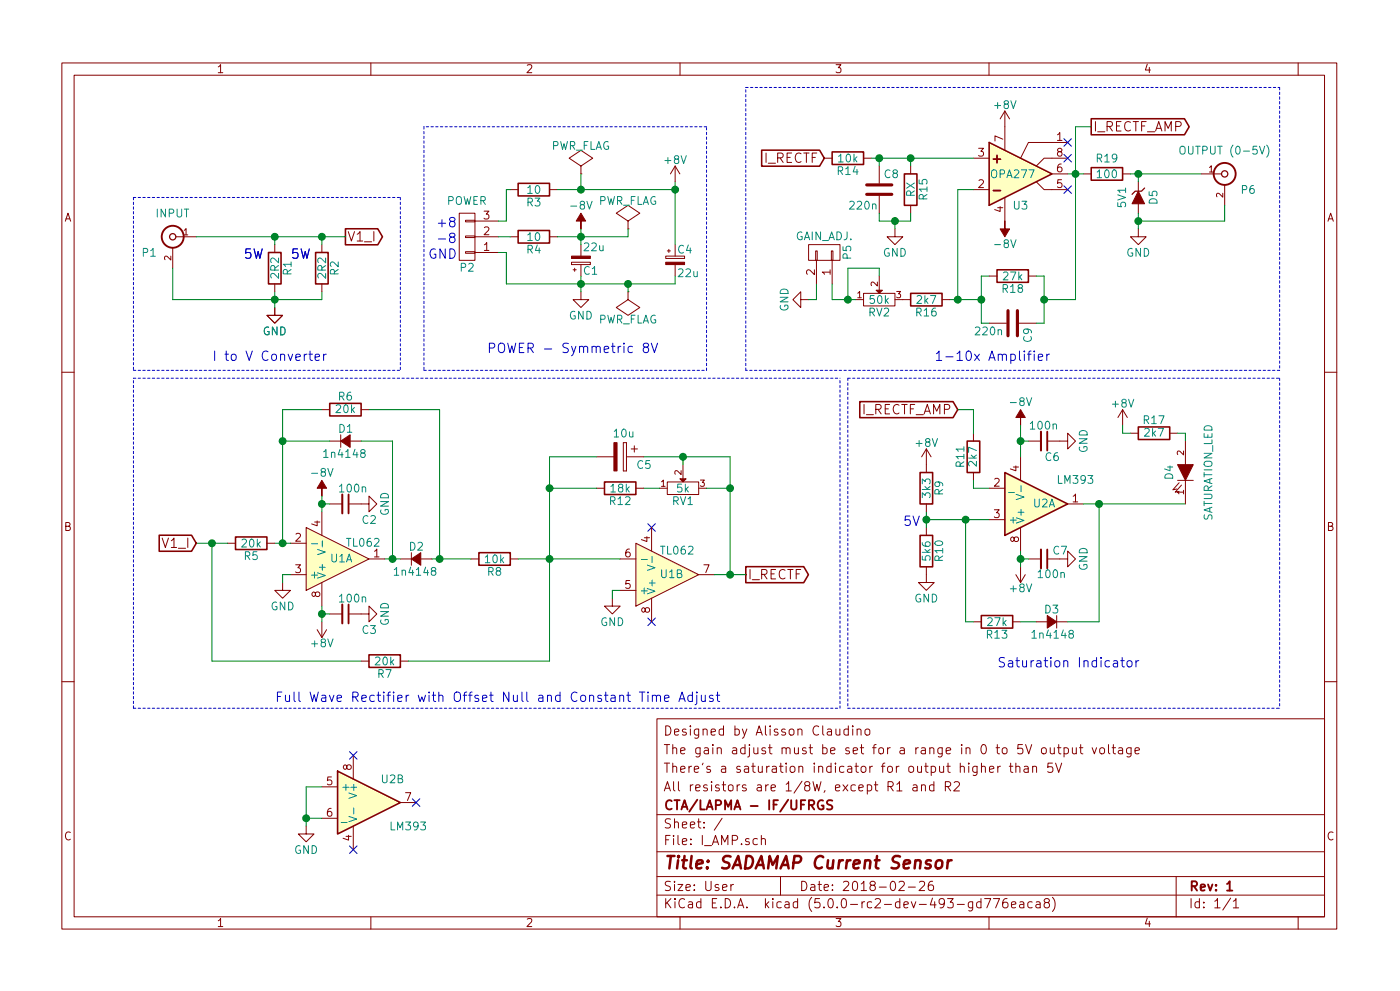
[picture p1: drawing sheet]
EESchema Schematic File Version 4
LIBS:I_AMP-cache
EELAYER 26 0
EELAYER END
$Descr User 8908 6299
encoding utf-8
Sheet 1 1
Title "SADAMAP Current Sensor"
Date "2018-02-26"
Rev "1"
Comp "CTA/LAPMA - IF/UFRGS"
Comment1 "All resistors are 1/8W, except R1 and R2"
Comment2 "There's a saturation indicator for output higher than 5V"
Comment3 "The gain adjust must be set for a range in 0 to 5V output voltage"
Comment4 "Designed by Alisson Claudino"
$EndDescr
$Comp
L I_AMP-rescue:GND #PWR01
U 1 1
P 1750 1950
F 0 "#PWR01" H 1750 1700 50  0001 C CNN
F 1 "GND" H 1750 1800 50  0000 C CNN
F 2 "" H 1750 1950 50  0000 C CNN
F 3 "" H 1750 1950 50  0000 C CNN
	1    1750 1950
	1    0    0    -1  
$EndComp
Text Notes 1550 1650 0    60   ~ 0
5W
Text Notes 1850 1650 0    60   ~ 0
5W
NoConn ~ 4150 3950
NoConn ~ 4150 3350
$Comp
L I_AMP-rescue:R R1
U 1 1
P 1750 1700
F 0 "R1" V 1830 1700 50  0000 C CNN
F 1 "2R2" V 1750 1700 50  0000 C CNN
F 2 "Resistors_THT:R_Axial_DIN0617_L17.0mm_D6.0mm_P20.32mm_Horizontal" V 1680 1700 50  0001 C CNN
F 3 "" H 1750 1700 50  0000 C CNN
	1    1750 1700
	1    0    0    -1  
$EndComp
$Comp
L I_AMP-rescue:R R2
U 1 1
P 2050 1700
F 0 "R2" V 2130 1700 50  0000 C CNN
F 1 "2R2" V 2050 1700 50  0000 C CNN
F 2 "Resistors_THT:R_Axial_DIN0617_L17.0mm_D6.0mm_P20.32mm_Horizontal" V 1980 1700 50  0001 C CNN
F 3 "" H 2050 1700 50  0000 C CNN
	1    2050 1700
	1    0    0    -1  
$EndComp
$Comp
L I_AMP-rescue:R R5
U 1 1
P 1600 3450
F 0 "R5" V 1680 3450 50  0000 C CNN
F 1 "20k" V 1600 3450 50  0000 C CNN
F 2 "w_pth_resistors:RC03" V 1530 3450 50  0001 C CNN
F 3 "" H 1600 3450 50  0000 C CNN
	1    1600 3450
	0    1    1    0   
$EndComp
$Comp
L I_AMP-rescue:GND #PWR02
U 1 1
P 1750 1950
F 0 "#PWR02" H 1750 1700 50  0001 C CNN
F 1 "GND" H 1750 1800 50  0000 C CNN
F 2 "" H 1750 1950 50  0000 C CNN
F 3 "" H 1750 1950 50  0000 C CNN
	1    1750 1950
	1    0    0    -1  
$EndComp
$Comp
L I_AMP-rescue:D_Small D1
U 1 1
P 2200 2800
F 0 "D1" H 2150 2880 50  0000 L CNN
F 1 "1n4148" H 2050 2720 50  0000 L CNN
F 2 "Diodes_THT:D_DO-35_SOD27_P7.62mm_Horizontal" V 2200 2800 50  0001 C CNN
F 3 "" V 2200 2800 50  0000 C CNN
	1    2200 2800
	1    0    0    -1  
$EndComp
$Comp
L I_AMP-rescue:R R6
U 1 1
P 2200 2600
F 0 "R6" V 2280 2600 50  0000 C CNN
F 1 "20k" V 2200 2600 50  0000 C CNN
F 2 "w_pth_resistors:RC03" V 2130 2600 50  0001 C CNN
F 3 "" H 2200 2600 50  0000 C CNN
	1    2200 2600
	0    1    -1   0   
$EndComp
$Comp
L I_AMP-rescue:GND #PWR03
U 1 1
P 1800 3700
F 0 "#PWR03" H 1800 3450 50  0001 C CNN
F 1 "GND" H 1800 3550 50  0000 C CNN
F 2 "" H 1800 3700 50  0000 C CNN
F 3 "" H 1800 3700 50  0000 C CNN
	1    1800 3700
	1    0    0    -1  
$EndComp
$Comp
L I_AMP-rescue:R R14
U 1 1
P 5400 1000
F 0 "R14" V 5480 1000 50  0000 C CNN
F 1 "10k" V 5400 1000 50  0000 C CNN
F 2 "w_pth_resistors:RC03" V 5330 1000 50  0001 C CNN
F 3 "" H 5400 1000 50  0000 C CNN
	1    5400 1000
	0    1    1    0   
$EndComp
$Comp
L I_AMP-rescue:C C8
U 1 1
P 5600 1200
F 0 "C8" H 5625 1300 50  0000 L CNN
F 1 "220n" H 5400 1100 50  0000 L CNN
F 2 "Capacitors_THT:C_Rect_L7.0mm_W2.5mm_P5.00mm" H 5638 1050 50  0001 C CNN
F 3 "" H 5600 1200 50  0000 C CNN
	1    5600 1200
	1    0    0    -1  
$EndComp
$Comp
L I_AMP-rescue:R R15
U 1 1
P 5800 1200
F 0 "R15" V 5880 1200 50  0000 C CNN
F 1 "RX" V 5800 1200 50  0000 C CNN
F 2 "w_pth_resistors:RC03" V 5730 1200 50  0001 C CNN
F 3 "" H 5800 1200 50  0000 C CNN
	1    5800 1200
	1    0    0    -1  
$EndComp
$Comp
L I_AMP-rescue:GND #PWR04
U 1 1
P 5700 1450
F 0 "#PWR04" H 5700 1200 50  0001 C CNN
F 1 "GND" H 5700 1300 50  0000 C CNN
F 2 "" H 5700 1450 50  0000 C CNN
F 3 "" H 5700 1450 50  0000 C CNN
	1    5700 1450
	1    0    0    -1  
$EndComp
$Comp
L I_AMP-rescue:+8V #PWR05
U 1 1
P 6400 800
F 0 "#PWR05" H 6400 650 50  0001 C CNN
F 1 "+8V" H 6400 940 50  0000 C CNN
F 2 "" H 6400 800 50  0000 C CNN
F 3 "" H 6400 800 50  0000 C CNN
	1    6400 800 
	1    0    0    -1  
$EndComp
$Comp
L I_AMP-rescue:GND #PWR06
U 1 1
P 3900 3800
F 0 "#PWR06" H 3900 3550 50  0001 C CNN
F 1 "GND" H 3900 3650 50  0000 C CNN
F 2 "" H 3900 3800 50  0000 C CNN
F 3 "" H 3900 3800 50  0000 C CNN
	1    3900 3800
	1    0    0    -1  
$EndComp
$Comp
L I_AMP-rescue:ZENERsmall D5
U 1 1
P 7250 1250
F 0 "D5" H 7250 1350 50  0000 C CNN
F 1 "5V1" H 7250 1150 50  0000 C CNN
F 2 "Diodes_THT:D_DO-41_SOD81_P7.62mm_Horizontal" H 7250 1250 50  0001 C CNN
F 3 "" H 7250 1250 50  0000 C CNN
	1    7250 1250
	0    1    1    0   
$EndComp
$Comp
L I_AMP-rescue:OPA177 U3
U 1 1
P 6500 1100
F 0 "U3" H 6500 900 50  0000 C CNN
F 1 "OPA277" H 6450 1100 50  0000 C CNN
F 2 "Housings_DIP:DIP-8_W7.62mm_Socket_LongPads" H 6400 1000 50  0001 C CNN
F 3 "" H 6500 1100 50  0000 C CNN
	1    6500 1100
	1    0    0    -1  
$EndComp
$Comp
L I_AMP-rescue:CP C5
U 1 1
P 3950 2900
F 0 "C5" V 4000 3000 50  0000 L CNN
F 1 "10u" V 3800 2850 50  0000 L CNN
F 2 "Capacitors_THT:CP_Radial_D5.0mm_P2.50mm" H 3988 2750 50  0001 C CNN
F 3 "" H 3950 2900 50  0000 C CNN
	1    3950 2900
	0    1    1    0   
$EndComp
$Comp
L I_AMP-rescue:R R12
U 1 1
P 3950 3100
F 0 "R12" V 4030 3100 50  0000 C CNN
F 1 "18k" V 3950 3100 50  0000 C CNN
F 2 "w_pth_resistors:RC03" V 3880 3100 50  0001 C CNN
F 3 "" H 3950 3100 50  0000 C CNN
	1    3950 3100
	0    1    1    0   
$EndComp
$Comp
L I_AMP-rescue:POT RV1
U 1 1
P 4350 3100
F 0 "RV1" H 4350 3020 50  0000 C CNN
F 1 "5k" H 4350 3100 50  0000 C CNN
F 2 "Potentiometers:Potentiometer_Alps_RK163_Single_Vertical" H 4350 3100 50  0001 C CNN
F 3 "" H 4350 3100 50  0000 C CNN
	1    4350 3100
	1    0    0    -1  
$EndComp
$Comp
L I_AMP-rescue:D_Small D2
U 1 1
P 2650 3550
F 0 "D2" H 2600 3630 50  0000 L CNN
F 1 "1n4148" H 2500 3470 50  0000 L CNN
F 2 "Diodes_THT:D_DO-35_SOD27_P7.62mm_Horizontal" V 2650 3550 50  0001 C CNN
F 3 "" V 2650 3550 50  0000 C CNN
	1    2650 3550
	1    0    0    -1  
$EndComp
$Comp
L I_AMP-rescue:R R8
U 1 1
P 3150 3550
F 0 "R8" V 3230 3550 50  0000 C CNN
F 1 "10k" V 3150 3550 50  0000 C CNN
F 2 "w_pth_resistors:RC03" V 3080 3550 50  0001 C CNN
F 3 "" H 3150 3550 50  0000 C CNN
	1    3150 3550
	0    1    1    0   
$EndComp
$Comp
L I_AMP-rescue:GND #PWR07
U 1 1
P 2300 3200
F 0 "#PWR07" H 2300 2950 50  0001 C CNN
F 1 "GND" H 2300 3050 50  0000 C CNN
F 2 "" H 2300 3200 50  0000 C CNN
F 3 "" H 2300 3200 50  0000 C CNN
	1    2300 3200
	0    -1   -1   0   
$EndComp
$Comp
L I_AMP-rescue:-8V #PWR18
U 1 1
P 6400 1400
F 0 "#PWR18" H 6400 1500 50  0001 C CNN
F 1 "-8V" H 6400 1550 50  0000 C CNN
F 2 "" H 6400 1400 50  0000 C CNN
F 3 "" H 6400 1400 50  0000 C CNN
	1    6400 1400
	1    0    0    1   
$EndComp
$Comp
L I_AMP-rescue:R R18
U 1 1
P 6450 1750
F 0 "R18" V 6530 1750 50  0000 C CNN
F 1 "27k" V 6450 1750 50  0000 C CNN
F 2 "w_pth_resistors:RC03" V 6380 1750 50  0001 C CNN
F 3 "" H 6450 1750 50  0000 C CNN
	1    6450 1750
	0    1    1    0   
$EndComp
$Comp
L I_AMP-rescue:C C9
U 1 1
P 6450 2050
F 0 "C9" H 6475 2150 50  0000 L CNN
F 1 "220n" V 6500 1800 50  0000 L CNN
F 2 "Capacitors_THT:C_Rect_L7.0mm_W2.5mm_P5.00mm" H 6488 1900 50  0001 C CNN
F 3 "" H 6450 2050 50  0000 C CNN
	1    6450 2050
	0    1    1    0   
$EndComp
$Comp
L I_AMP-rescue:GND #PWR08
U 1 1
P 7250 1450
F 0 "#PWR08" H 7250 1200 50  0001 C CNN
F 1 "GND" H 7250 1300 50  0000 C CNN
F 2 "" H 7250 1450 50  0000 C CNN
F 3 "" H 7250 1450 50  0000 C CNN
	1    7250 1450
	1    0    0    -1  
$EndComp
$Comp
L I_AMP-rescue:R R19
U 1 1
P 7050 1100
F 0 "R19" V 6950 1100 50  0000 C CNN
F 1 "100" V 7050 1100 50  0000 C CNN
F 2 "w_pth_resistors:RC03" V 6980 1100 50  0001 C CNN
F 3 "" H 7050 1100 50  0000 C CNN
	1    7050 1100
	0    1    1    0   
$EndComp
$Comp
L I_AMP-rescue:TL062 U1
U 2 1
P 4250 3650
F 0 "U1" H 4200 3650 50  0000 L CNN
F 1 "TL062" H 4200 3500 50  0000 L CNN
F 2 "Housings_DIP:DIP-8_W7.62mm_Socket_LongPads" H 4250 3650 50  0001 C CNN
F 3 "" H 4250 3650 50  0000 C CNN
	2    4250 3650
	1    0    0    1   
$EndComp
$Comp
L I_AMP-rescue:C_Small C2
U 1 1
P 2200 3200
F 0 "C2" V 2300 3300 50  0000 L CNN
F 1 "100n" V 2100 3150 50  0000 L CNN
F 2 "Capacitors_THT:C_Rect_L7.0mm_W2.5mm_P5.00mm" H 2200 3200 50  0001 C CNN
F 3 "" H 2200 3200 50  0000 C CNN
	1    2200 3200
	0    1    1    0   
$EndComp
$Comp
L I_AMP-rescue:-8V #PWR5
U 1 1
P 2050 3150
F 0 "#PWR5" H 2050 3250 50  0001 C CNN
F 1 "-8V" H 2050 3300 50  0000 C CNN
F 2 "" H 2050 3150 50  0000 C CNN
F 3 "" H 2050 3150 50  0000 C CNN
	1    2050 3150
	1    0    0    -1  
$EndComp
$Comp
L I_AMP-rescue:BNC P1
U 1 1
P 1100 1500
F 0 "P1" H 1250 1400 50  0000 C CNN
F 1 "INPUT" H 1100 1650 50  0000 C CNN
F 2 "Connectors:bnc-ci" H 1100 1500 50  0001 C CNN
F 3 "" H 1100 1500 50  0000 C CNN
	1    1100 1500
	-1   0    0    -1  
$EndComp
$Comp
L I_AMP-rescue:BNC P6
U 1 1
P 7800 1100
F 0 "P6" H 7950 1000 50  0000 C CNN
F 1 "OUTPUT (0-5V)" H 7800 1250 50  0000 C CNN
F 2 "Connectors:bnc-ci" H 7800 1100 50  0001 C CNN
F 3 "" H 7800 1100 50  0000 C CNN
	1    7800 1100
	1    0    0    -1  
$EndComp
$Comp
L I_AMP-rescue:GND #PWR09
U 1 1
P 2300 3900
F 0 "#PWR09" H 2300 3650 50  0001 C CNN
F 1 "GND" H 2300 3750 50  0000 C CNN
F 2 "" H 2300 3900 50  0000 C CNN
F 3 "" H 2300 3900 50  0000 C CNN
	1    2300 3900
	0    -1   -1   0   
$EndComp
$Comp
L I_AMP-rescue:C_Small C3
U 1 1
P 2200 3900
F 0 "C3" V 2300 4000 50  0000 L CNN
F 1 "100n" V 2100 3850 50  0000 L CNN
F 2 "Capacitors_THT:C_Rect_L7.0mm_W2.5mm_P5.00mm" H 2200 3900 50  0001 C CNN
F 3 "" H 2200 3900 50  0000 C CNN
	1    2200 3900
	0    1    1    0   
$EndComp
$Comp
L I_AMP-rescue:TL062 U1
U 1 1
P 2150 3550
F 0 "U1" H 2100 3550 50  0000 L CNN
F 1 "TL062" H 2200 3450 50  0000 L CNN
F 2 "Housings_DIP:DIP-8_W7.62mm_Socket_LongPads" H 2150 3550 50  0001 C CNN
F 3 "" H 2150 3550 50  0000 C CNN
	1    2150 3550
	1    0    0    1   
$EndComp
$Comp
L I_AMP-rescue:+8V #PWR010
U 1 1
P 2050 3950
F 0 "#PWR010" H 2050 3800 50  0001 C CNN
F 1 "+8V" H 2050 4090 50  0000 C CNN
F 2 "" H 2050 3950 50  0000 C CNN
F 3 "" H 2050 3950 50  0000 C CNN
	1    2050 3950
	-1   0    0    1   
$EndComp
$Comp
L I_AMP-rescue:LM393 U2
U 1 1
P 6600 3200
F 0 "U2" H 6650 3200 50  0000 C CNN
F 1 "LM393" H 6850 3050 50  0000 C CNN
F 2 "Housings_DIP:DIP-8_W7.62mm_Socket_LongPads" H 6600 3200 50  0001 C CNN
F 3 "" H 6600 3200 50  0000 C CNN
	1    6600 3200
	1    0    0    1   
$EndComp
$Comp
L I_AMP-rescue:LM393 U2
U 2 1
P 2350 5100
F 0 "U2" H 2500 5250 50  0000 C CNN
F 1 "LM393" H 2600 4950 50  0000 C CNN
F 2 "Housings_DIP:DIP-8_W7.62mm_Socket_LongPads" H 2350 5100 50  0001 C CNN
F 3 "" H 2350 5100 50  0000 C CNN
	2    2350 5100
	1    0    0    -1  
$EndComp
$Comp
L I_AMP-rescue:R R11
U 1 1
P 6200 2900
F 0 "R11" V 6280 2900 50  0000 C CNN
F 1 "2k7" V 6200 2900 50  0000 C CNN
F 2 "w_pth_resistors:RC03" V 6130 2900 50  0001 C CNN
F 3 "" H 6200 2900 50  0000 C CNN
	1    6200 2900
	-1   0    0    1   
$EndComp
$Comp
L I_AMP-rescue:C_Small C6
U 1 1
P 6650 2800
F 0 "C6" V 6750 2800 50  0000 L CNN
F 1 "100n" V 6550 2700 50  0000 L CNN
F 2 "Capacitors_THT:C_Rect_L7.0mm_W2.5mm_P5.00mm" H 6650 2800 50  0001 C CNN
F 3 "" H 6650 2800 50  0000 C CNN
	1    6650 2800
	0    1    1    0   
$EndComp
$Comp
L I_AMP-rescue:GND #PWR011
U 1 1
P 6750 2800
F 0 "#PWR011" H 6750 2550 50  0001 C CNN
F 1 "GND" H 6750 2650 50  0000 C CNN
F 2 "" H 6750 2800 50  0000 C CNN
F 3 "" H 6750 2800 50  0000 C CNN
	1    6750 2800
	0    -1   -1   0   
$EndComp
$Comp
L I_AMP-rescue:-8V #PWR19
U 1 1
P 6500 2700
F 0 "#PWR19" H 6500 2800 50  0001 C CNN
F 1 "-8V" H 6500 2850 50  0000 C CNN
F 2 "" H 6500 2700 50  0000 C CNN
F 3 "" H 6500 2700 50  0000 C CNN
	1    6500 2700
	1    0    0    -1  
$EndComp
$Comp
L I_AMP-rescue:R R9
U 1 1
P 5900 3100
F 0 "R9" V 5980 3100 50  0000 C CNN
F 1 "3k3" V 5900 3100 50  0000 C CNN
F 2 "w_pth_resistors:RC03" V 5830 3100 50  0001 C CNN
F 3 "" H 5900 3100 50  0000 C CNN
	1    5900 3100
	1    0    0    -1  
$EndComp
$Comp
L I_AMP-rescue:R R10
U 1 1
P 5900 3500
F 0 "R10" V 5980 3500 50  0000 C CNN
F 1 "5k6" V 5900 3500 50  0000 C CNN
F 2 "w_pth_resistors:RC03" V 5830 3500 50  0001 C CNN
F 3 "" H 5900 3500 50  0000 C CNN
	1    5900 3500
	1    0    0    -1  
$EndComp
$Comp
L I_AMP-rescue:+8V #PWR012
U 1 1
P 6500 3600
F 0 "#PWR012" H 6500 3450 50  0001 C CNN
F 1 "+8V" H 6500 3740 50  0000 C CNN
F 2 "" H 6500 3600 50  0000 C CNN
F 3 "" H 6500 3600 50  0000 C CNN
	1    6500 3600
	1    0    0    1   
$EndComp
$Comp
L I_AMP-rescue:C_Small C7
U 1 1
P 6650 3550
F 0 "C7" V 6700 3600 50  0000 L CNN
F 1 "100n" V 6550 3500 50  0000 L CNN
F 2 "Capacitors_THT:C_Rect_L7.0mm_W2.5mm_P5.00mm" H 6650 3550 50  0001 C CNN
F 3 "" H 6650 3550 50  0000 C CNN
	1    6650 3550
	0    1    -1   0   
$EndComp
$Comp
L I_AMP-rescue:GND #PWR013
U 1 1
P 6750 3550
F 0 "#PWR013" H 6750 3300 50  0001 C CNN
F 1 "GND" H 6750 3400 50  0000 C CNN
F 2 "" H 6750 3550 50  0000 C CNN
F 3 "" H 6750 3550 50  0000 C CNN
	1    6750 3550
	0    -1   1    0   
$EndComp
$Comp
L I_AMP-rescue:+8V #PWR014
U 1 1
P 5900 2950
F 0 "#PWR014" H 5900 2800 50  0001 C CNN
F 1 "+8V" H 5900 3090 50  0000 C CNN
F 2 "" H 5900 2950 50  0000 C CNN
F 3 "" H 5900 2950 50  0000 C CNN
	1    5900 2950
	-1   0    0    -1  
$EndComp
$Comp
L I_AMP-rescue:GND #PWR015
U 1 1
P 5900 3650
F 0 "#PWR015" H 5900 3400 50  0001 C CNN
F 1 "GND" H 5900 3500 50  0000 C CNN
F 2 "" H 5900 3650 50  0000 C CNN
F 3 "" H 5900 3650 50  0000 C CNN
	1    5900 3650
	-1   0    0    -1  
$EndComp
$Comp
L I_AMP-rescue:R R13
U 1 1
P 6350 3950
F 0 "R13" V 6430 3950 50  0000 C CNN
F 1 "27k" V 6350 3950 50  0000 C CNN
F 2 "w_pth_resistors:RC03" V 6280 3950 50  0001 C CNN
F 3 "" H 6350 3950 50  0000 C CNN
	1    6350 3950
	0    1    1    0   
$EndComp
$Comp
L I_AMP-rescue:D_Small D3
U 1 1
P 6700 3950
F 0 "D3" H 6650 4030 50  0000 L CNN
F 1 "1n4148" H 6550 3870 50  0000 L CNN
F 2 "Diodes_THT:D_DO-35_SOD27_P7.62mm_Horizontal" V 6700 3950 50  0001 C CNN
F 3 "" V 6700 3950 50  0000 C CNN
	1    6700 3950
	-1   0    0    -1  
$EndComp
$Comp
L I_AMP-rescue:LED D4
U 1 1
P 7550 3000
F 0 "D4" H 7550 2900 50  0000 C CNN
F 1 "SATURATION_LED" H 7550 3150 50  0000 C CNN
F 2 "LEDs:LED_D5.0mm" H 7550 3000 50  0001 C CNN
F 3 "" H 7550 3000 50  0000 C CNN
	1    7550 3000
	0    1    -1   0   
$EndComp
$Comp
L I_AMP-rescue:R R17
U 1 1
P 7350 2750
F 0 "R17" V 7430 2750 50  0000 C CNN
F 1 "2k7" V 7350 2750 50  0000 C CNN
F 2 "w_pth_resistors:RC03" V 7280 2750 50  0001 C CNN
F 3 "" H 7350 2750 50  0000 C CNN
	1    7350 2750
	0    -1   -1   0   
$EndComp
$Comp
L I_AMP-rescue:+8V #PWR016
U 1 1
P 7150 2700
F 0 "#PWR016" H 7150 2550 50  0001 C CNN
F 1 "+8V" H 7150 2840 50  0000 C CNN
F 2 "" H 7150 2700 50  0000 C CNN
F 3 "" H 7150 2700 50  0000 C CNN
	1    7150 2700
	-1   0    0    -1  
$EndComp
$Comp
L I_AMP-rescue:GND #PWR017
U 1 1
P 1950 5250
F 0 "#PWR017" H 1950 5000 50  0001 C CNN
F 1 "GND" H 1950 5100 50  0000 C CNN
F 2 "" H 1950 5250 50  0000 C CNN
F 3 "" H 1950 5250 50  0000 C CNN
	1    1950 5250
	1    0    0    -1  
$EndComp
NoConn ~ 2250 4800
NoConn ~ 2250 5400
NoConn ~ 2650 5100
$Comp
L I_AMP-rescue:R R3
U 1 1
P 3400 1200
F 0 "R3" V 3480 1200 50  0000 C CNN
F 1 "10" V 3400 1200 50  0000 C CNN
F 2 "Resistors_THT:R_Axial_DIN0309_L9.0mm_D3.2mm_P12.70mm_Horizontal" V 3330 1200 50  0001 C CNN
F 3 "" H 3400 1200 50  0000 C CNN
	1    3400 1200
	0    1    1    0   
$EndComp
$Comp
L I_AMP-rescue:R R4
U 1 1
P 3400 1500
F 0 "R4" V 3480 1500 50  0000 C CNN
F 1 "10" V 3400 1500 50  0000 C CNN
F 2 "Resistors_THT:R_Axial_DIN0309_L9.0mm_D3.2mm_P12.70mm_Horizontal" V 3330 1500 50  0001 C CNN
F 3 "" H 3400 1500 50  0000 C CNN
	1    3400 1500
	0    1    1    0   
$EndComp
$Comp
L I_AMP-rescue:CP_Small C1
U 1 1
P 3700 1650
F 0 "C1" H 3710 1720 50  0000 L CNN
F 1 "22u" H 3710 1570 50  0000 L CNN
F 2 "Capacitors_THT:CP_Radial_D5.0mm_P2.50mm" H 3700 1650 50  0001 C CNN
F 3 "" H 3700 1650 50  0000 C CNN
	1    3700 1650
	1    0    0    1   
$EndComp
$Comp
L I_AMP-rescue:CP_Small C4
U 1 1
P 4300 1650
F 0 "C4" H 4310 1720 50  0000 L CNN
F 1 "22u" H 4310 1570 50  0000 L CNN
F 2 "Capacitors_THT:CP_Radial_D5.0mm_P2.50mm" H 4300 1650 50  0001 C CNN
F 3 "" H 4300 1650 50  0000 C CNN
	1    4300 1650
	1    0    0    -1  
$EndComp
$Comp
L I_AMP-rescue:GND #PWR018
U 1 1
P 3700 1850
F 0 "#PWR018" H 3700 1600 50  0001 C CNN
F 1 "GND" H 3700 1700 50  0000 C CNN
F 2 "" H 3700 1850 50  0000 C CNN
F 3 "" H 3700 1850 50  0000 C CNN
	1    3700 1850
	1    0    0    -1  
$EndComp
$Comp
L I_AMP-rescue:+8V #PWR019
U 1 1
P 4300 1150
F 0 "#PWR019" H 4300 1000 50  0001 C CNN
F 1 "+8V" H 4300 1290 50  0000 C CNN
F 2 "" H 4300 1150 50  0000 C CNN
F 3 "" H 4300 1150 50  0000 C CNN
	1    4300 1150
	1    0    0    -1  
$EndComp
$Comp
L I_AMP-rescue:-8V #PWR9
U 1 1
P 3700 1450
F 0 "#PWR9" H 3700 1550 50  0001 C CNN
F 1 "-8V" H 3700 1600 50  0000 C CNN
F 2 "" H 3700 1450 50  0000 C CNN
F 3 "" H 3700 1450 50  0000 C CNN
	1    3700 1450
	1    0    0    -1  
$EndComp
$Comp
L I_AMP-rescue:PWR_FLAG #FLG020
U 1 1
P 3700 1100
F 0 "#FLG020" H 3700 1195 50  0001 C CNN
F 1 "PWR_FLAG" H 3700 1280 50  0000 C CNN
F 2 "" H 3700 1100 50  0000 C CNN
F 3 "" H 3700 1100 50  0000 C CNN
	1    3700 1100
	1    0    0    -1  
$EndComp
$Comp
L I_AMP-rescue:PWR_FLAG #FLG021
U 1 1
P 4000 1450
F 0 "#FLG021" H 4000 1545 50  0001 C CNN
F 1 "PWR_FLAG" H 4000 1630 50  0000 C CNN
F 2 "" H 4000 1450 50  0000 C CNN
F 3 "" H 4000 1450 50  0000 C CNN
	1    4000 1450
	1    0    0    -1  
$EndComp
$Comp
L I_AMP-rescue:PWR_FLAG #FLG022
U 1 1
P 4000 1850
F 0 "#FLG022" H 4000 1945 50  0001 C CNN
F 1 "PWR_FLAG" H 4000 2030 50  0000 C CNN
F 2 "" H 4000 1850 50  0000 C CNN
F 3 "" H 4000 1850 50  0000 C CNN
	1    4000 1850
	1    0    0    1   
$EndComp
Text Notes 3100 2250 0    60   ~ 0
POWER - Symmetric 8V\n
Text Notes 6350 4250 0    60   ~ 0
Saturation Indicator
Text Notes 1350 2300 0    60   ~ 0
I to V Converter\n
Wire Wire Line
	1250 1500 1750 1500
Wire Wire Line
	1250 3450 1350 3450
Wire Wire Line
	2050 1500 2050 1550
Wire Wire Line
	1750 1500 1750 1550
Connection ~ 2050 1500
Connection ~ 1750 1500
Wire Wire Line
	1100 1700 1100 1900
Wire Wire Line
	1100 1900 1750 1900
Wire Wire Line
	2050 1900 2050 1850
Wire Wire Line
	1750 1850 1750 1900
Connection ~ 1750 1900
Wire Wire Line
	1750 3450 1800 3450
Wire Wire Line
	2450 3550 2500 3550
Wire Wire Line
	2750 3550 2800 3550
Wire Wire Line
	2300 2800 2500 2800
Wire Wire Line
	2500 2800 2500 3550
Connection ~ 2500 3550
Wire Wire Line
	2100 2800 1800 2800
Wire Wire Line
	1800 2600 1800 2800
Connection ~ 1800 3450
Wire Wire Line
	3300 3550 3500 3550
Wire Wire Line
	3500 2900 3500 3100
Wire Wire Line
	1350 4200 1350 3450
Connection ~ 1350 3450
Wire Wire Line
	2350 2600 2800 2600
Wire Wire Line
	2800 2600 2800 3550
Connection ~ 2800 3550
Wire Wire Line
	2050 2600 1800 2600
Connection ~ 1800 2800
Wire Wire Line
	1800 3700 1800 3650
Wire Wire Line
	1800 3650 1850 3650
Wire Wire Line
	2050 3150 2050 3200
Wire Wire Line
	2050 3200 2100 3200
Connection ~ 2050 3200
Connection ~ 3500 3550
Wire Wire Line
	3500 2900 3800 2900
Wire Wire Line
	3800 3100 3500 3100
Connection ~ 3500 3100
Wire Wire Line
	4100 3100 4200 3100
Wire Wire Line
	4100 2900 4350 2900
Wire Wire Line
	4350 2900 4350 2950
Wire Wire Line
	4650 2900 4650 3100
Wire Wire Line
	4550 3650 4650 3650
Connection ~ 4350 2900
Wire Wire Line
	4500 3100 4650 3100
Connection ~ 4650 3100
Connection ~ 4650 3650
Wire Wire Line
	5550 1000 5600 1000
Wire Wire Line
	5600 1000 5600 1050
Wire Wire Line
	5800 1000 5800 1050
Connection ~ 5600 1000
Wire Wire Line
	5600 1350 5600 1400
Wire Wire Line
	5600 1400 5700 1400
Wire Wire Line
	5800 1400 5800 1350
Wire Wire Line
	5700 1450 5700 1400
Connection ~ 5700 1400
Connection ~ 5800 1000
Wire Wire Line
	3900 3800 3900 3750
Wire Wire Line
	3900 3750 3950 3750
Wire Wire Line
	6250 2050 6300 2050
Wire Wire Line
	6250 1750 6250 1900
Wire Wire Line
	6250 1750 6300 1750
Wire Wire Line
	6050 1900 6100 1900
Wire Wire Line
	6100 1200 6100 1900
Wire Wire Line
	6100 1200 6200 1200
Connection ~ 6250 1900
Wire Wire Line
	6600 1750 6650 1750
Wire Wire Line
	6650 1750 6650 1900
Wire Wire Line
	6650 2050 6600 2050
Connection ~ 6650 1900
Wire Wire Line
	7200 1100 7250 1100
Wire Wire Line
	7250 1100 7250 1150
Connection ~ 7250 1100
Wire Wire Line
	7250 1350 7250 1400
Wire Wire Line
	7250 1400 7800 1400
Wire Wire Line
	7800 1400 7800 1300
Connection ~ 7250 1400
Wire Wire Line
	2050 3900 2100 3900
Connection ~ 2050 3900
Wire Wire Line
	2050 3850 2050 3900
Wire Wire Line
	6200 3050 6200 3100
Wire Wire Line
	6200 3100 6300 3100
Wire Wire Line
	6500 2800 6550 2800
Connection ~ 6500 2800
Wire Wire Line
	6500 2700 6500 2800
Wire Wire Line
	6200 2750 6200 2600
Wire Wire Line
	6550 3550 6500 3550
Wire Wire Line
	6500 3500 6500 3550
Connection ~ 6500 3550
Wire Wire Line
	5900 3250 5900 3300
Wire Wire Line
	5900 3300 6150 3300
Connection ~ 5900 3300
Wire Wire Line
	6800 3950 7000 3950
Wire Wire Line
	6500 3950 6600 3950
Wire Wire Line
	6200 3950 6150 3950
Wire Wire Line
	6150 3950 6150 3300
Connection ~ 6150 3300
Wire Wire Line
	7550 2800 7550 2750
Wire Wire Line
	7550 2750 7500 2750
Wire Wire Line
	7150 2700 7150 2750
Wire Wire Line
	7150 2750 7200 2750
Wire Wire Line
	2050 5000 1950 5000
Wire Wire Line
	1950 5000 1950 5200
Wire Wire Line
	1950 5200 2050 5200
Connection ~ 1950 5200
Wire Wire Line
	3700 1450 3700 1500
Wire Wire Line
	3550 1500 3700 1500
Wire Wire Line
	4300 1150 4300 1200
Wire Wire Line
	3550 1200 3700 1200
Wire Wire Line
	3700 1750 3700 1800
Wire Wire Line
	3225 1800 3700 1800
Wire Wire Line
	4300 1800 4300 1750
Connection ~ 3700 1800
Connection ~ 4300 1200
Wire Wire Line
	3700 1100 3700 1200
Connection ~ 3700 1200
Wire Wire Line
	4000 1500 4000 1450
Connection ~ 3700 1500
Wire Wire Line
	4000 1850 4000 1800
Connection ~ 4000 1800
Wire Notes Line
	2700 2350 4500 2350
Wire Notes Line
	4500 2350 4500 800 
Wire Notes Line
	4500 800  2700 800 
Wire Notes Line
	2700 800  2700 2350
Wire Notes Line
	850  2400 5350 2400
$Comp
L I_AMP-rescue:R R16
U 1 1
P 5900 1900
F 0 "R16" V 5980 1900 50  0000 C CNN
F 1 "2k7" V 5900 1900 50  0000 C CNN
F 2 "w_pth_resistors:RC03" V 5830 1900 50  0001 C CNN
F 3 "" H 5900 1900 50  0000 C CNN
	1    5900 1900
	0    1    1    0   
$EndComp
$Comp
L I_AMP-rescue:POT RV2
U 1 1
P 5600 1900
F 0 "RV2" H 5600 1820 50  0000 C CNN
F 1 "50k" H 5600 1900 50  0000 C CNN
F 2 "Potentiometers:Potentiometer_Alps_RK163_Single_Vertical" H 5600 1900 50  0001 C CNN
F 3 "" H 5600 1900 50  0000 C CNN
	1    5600 1900
	1    0    0    -1  
$EndComp
Wire Wire Line
	5600 1750 5600 1700
Connection ~ 6100 1900
$Comp
L I_AMP-rescue:CONN_01X02 P5
U 1 1
P 5250 1600
F 0 "P5" H 5250 1750 50  0000 C CNN
F 1 "GAIN_ADJ." V 5350 1600 50  0000 C CNN
F 2 "w_pin_strip:pin_strip_2mm_2" H 5250 1600 50  0001 C CNN
F 3 "" H 5250 1600 50  0000 C CNN
	1    5250 1600
	0    1    -1   0   
$EndComp
$Comp
L I_AMP-rescue:GND #PWR023
U 1 1
P 5150 1900
F 0 "#PWR023" H 5150 1650 50  0001 C CNN
F 1 "GND" H 5150 1750 50  0000 C CNN
F 2 "" H 5150 1900 50  0000 C CNN
F 3 "" H 5150 1900 50  0000 C CNN
	1    5150 1900
	0    1    1    0   
$EndComp
Wire Wire Line
	5300 1800 5300 1900
Wire Wire Line
	5300 1900 5400 1900
Wire Wire Line
	5150 1900 5200 1900
Wire Wire Line
	5200 1900 5200 1800
Text Notes 5950 2300 0    60   ~ 0
1-10x Amplifier\n
NoConn ~ 6800 900 
NoConn ~ 6800 1000
NoConn ~ 6800 1200
Wire Wire Line
	6800 1100 6850 1100
Connection ~ 6850 1100
$Comp
L I_AMP-rescue:R R7
U 1 1
P 2450 4200
F 0 "R7" V 2530 4200 50  0000 C CNN
F 1 "20k" V 2450 4200 50  0000 C CNN
F 2 "w_pth_resistors:RC03" V 2380 4200 50  0001 C CNN
F 3 "" H 2450 4200 50  0000 C CNN
	1    2450 4200
	0    1    1    0   
$EndComp
Wire Wire Line
	2300 4200 1350 4200
Wire Wire Line
	3500 4200 2600 4200
Wire Wire Line
	5600 1700 5400 1700
Wire Wire Line
	5400 1700 5400 1900
Connection ~ 5400 1900
Connection ~ 7000 3200
Wire Wire Line
	7000 3950 7000 3200
Wire Wire Line
	6900 3200 7000 3200
Wire Notes Line
	5400 2400 8150 2400
Wire Notes Line
	8150 2400 8150 4500
Text GLabel 2200 1500 2    60   Output ~ 0
V1_I
Text GLabel 1250 3450 0    60   Input ~ 0
V1_I
Wire Notes Line
	850  2350 2550 2350
Wire Notes Line
	850  1250 2550 1250
Wire Notes Line
	850  1250 850  2350
Text Notes 1750 4650 0    60   ~ 0
Full Wave Rectifier with Offset Null and Constant Time Adjust\n\n\n
Wire Notes Line
	850  4500 5350 4500
Text GLabel 4750 3650 2    60   Output ~ 0
I_RECTF
Wire Notes Line
	5350 4500 5350 2400
Text GLabel 5250 1000 0    60   Input ~ 0
I_RECTF
Wire Wire Line
	6850 1900 6650 1900
Wire Wire Line
	6850 800  6850 1100
Text GLabel 6950 800  2    60   Output ~ 0
I_RECTF_AMP
Wire Wire Line
	6850 800  6950 800 
Text GLabel 6100 2600 0    60   Input ~ 0
I_RECTF_AMP
Wire Wire Line
	6200 2600 6100 2600
Wire Notes Line
	5400 2400 5400 4500
Text Notes 5750 3350 0    60   ~ 0
5V
Wire Notes Line
	8150 550  8150 2350
Wire Notes Line
	8150 2350 4750 2350
Wire Notes Line
	4750 2350 4750 550 
Wire Notes Line
	4750 550  8150 550 
Wire Notes Line
	850  4500 850  2400
Wire Notes Line
	5400 4500 8150 4500
Wire Notes Line
	2550 1250 2550 2350
Text Notes 1850 1650 0    60   ~ 0
5W
Text Notes 1550 1650 0    60   ~ 0
5W
$Comp
L I_AMP-rescue:CONN_01X03 P2
U 1 1
P 2975 1500
F 0 "P2" H 2975 1700 50  0000 C CNN
F 1 "POWER" H 2975 1275 50  0000 C CNN
F 2 "Connectors:bornier3" H 2975 1500 50  0001 C CNN
F 3 "" H 2975 1500 50  0000 C CNN
	1    2975 1500
	-1   0    0    1   
$EndComp
Wire Wire Line
	3175 1400 3225 1400
Wire Wire Line
	3225 1400 3225 1200
Wire Wire Line
	3225 1200 3250 1200
Wire Wire Line
	3175 1500 3250 1500
Wire Wire Line
	3175 1600 3225 1600
Wire Wire Line
	3225 1600 3225 1800
Text Notes 2775 1450 0    60   ~ 0
+8
Text Notes 2775 1550 0    60   ~ 0
-8
Text Notes 2725 1650 0    60   ~ 0
GND
Wire Wire Line
	2050 1500 2200 1500
Wire Wire Line
	1750 1500 2050 1500
Wire Wire Line
	1750 1900 2050 1900
Wire Wire Line
	1750 1900 1750 1950
Wire Wire Line
	2500 3550 2550 3550
Wire Wire Line
	1800 3450 1850 3450
Wire Wire Line
	1350 3450 1450 3450
Wire Wire Line
	2800 3550 3000 3550
Wire Wire Line
	1800 2800 1800 3450
Wire Wire Line
	2050 3200 2050 3250
Wire Wire Line
	3500 3550 3950 3550
Wire Wire Line
	3500 3550 3500 4200
Wire Wire Line
	3500 3100 3500 3550
Wire Wire Line
	4350 2900 4650 2900
Wire Wire Line
	4650 3100 4650 3650
Wire Wire Line
	4650 3650 4750 3650
Wire Wire Line
	5600 1000 5800 1000
Wire Wire Line
	5700 1400 5800 1400
Wire Wire Line
	5800 1000 6200 1000
Wire Wire Line
	6250 1900 6250 2050
Wire Wire Line
	6650 1900 6650 2050
Wire Wire Line
	7250 1100 7650 1100
Wire Wire Line
	7250 1400 7250 1450
Wire Wire Line
	2050 3900 2050 3950
Wire Wire Line
	6500 2800 6500 2900
Wire Wire Line
	6500 3550 6500 3600
Wire Wire Line
	5900 3300 5900 3350
Wire Wire Line
	6150 3300 6300 3300
Wire Wire Line
	1950 5200 1950 5250
Wire Wire Line
	3700 1800 3700 1850
Wire Wire Line
	3700 1800 4000 1800
Wire Wire Line
	4300 1200 4300 1550
Wire Wire Line
	3700 1200 4300 1200
Wire Wire Line
	3700 1500 3700 1550
Wire Wire Line
	3700 1500 4000 1500
Wire Wire Line
	4000 1800 4300 1800
Wire Wire Line
	6100 1900 6250 1900
Wire Wire Line
	6850 1100 6900 1100
Wire Wire Line
	6850 1100 6850 1900
Wire Wire Line
	5400 1900 5450 1900
Wire Wire Line
	7000 3200 7550 3200
$EndSCHEMATC
